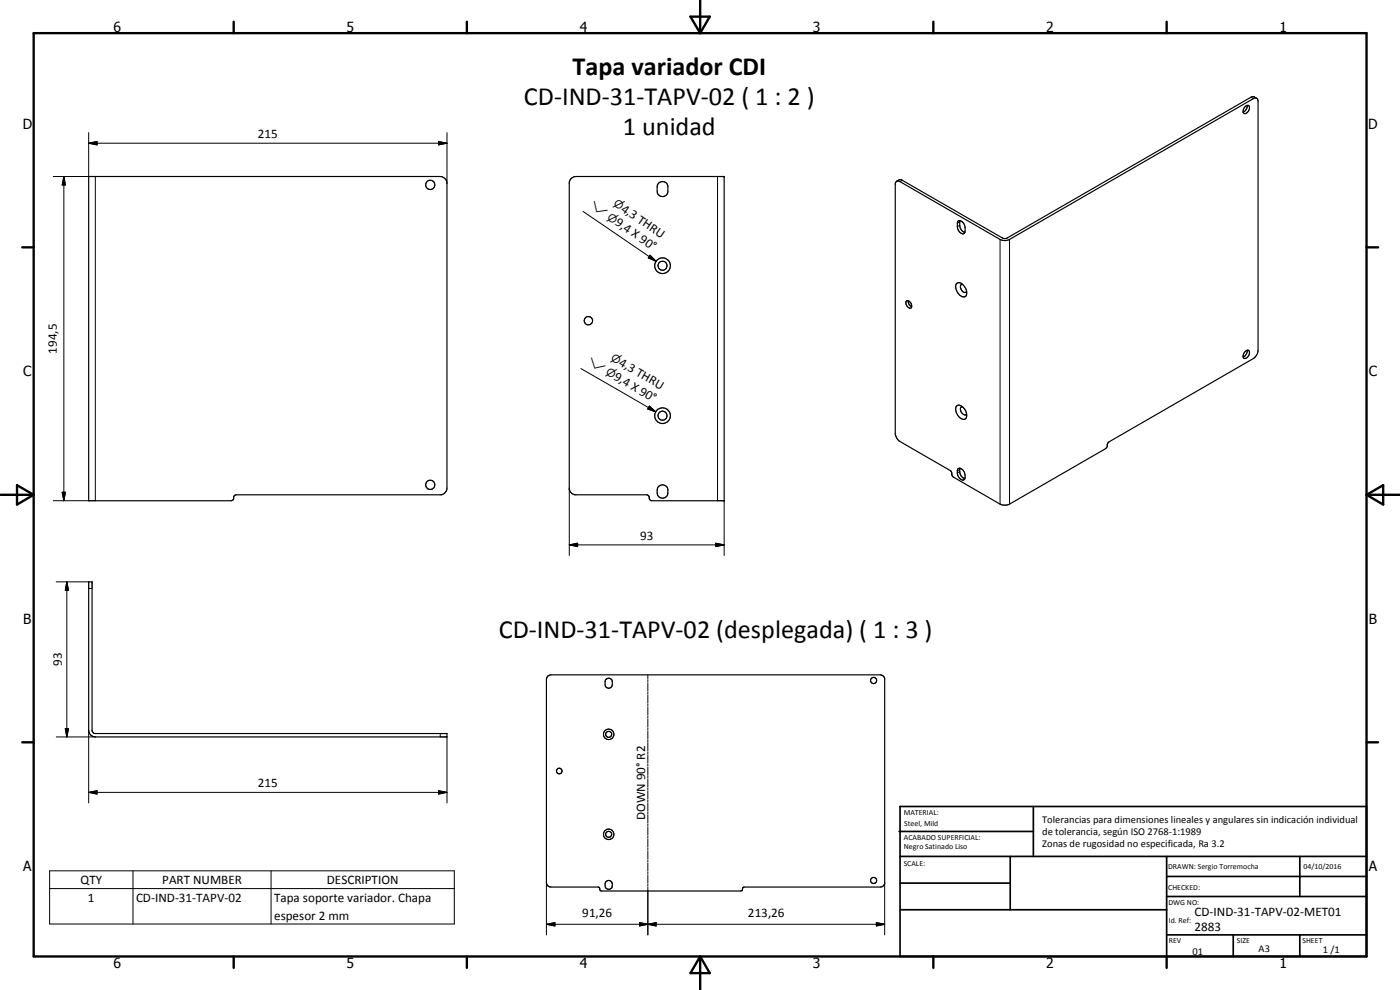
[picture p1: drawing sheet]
<svg xmlns="http://www.w3.org/2000/svg" width="420mm" height="297mm" viewBox="0 0 420 297" stroke-linecap="round" stroke-linejoin="round" font-family="sans-serif">
<g fill="none" stroke="#000" stroke-width=".35">
<path d="M373.7 32l1-.4a1.5 1.5 0 0 1 0 1.7 1.5 1.5 0 0 1-1.5 .7l-.1-.8zM374.3 31.6a1.93 1.93 0 0 1-1.2 2.1M377.1 29.5l-.9-.5-.8 .2-73.5 42.3-1-.1-30.3-17.4-.7-.1-.8 .5M26.6 53h105.5a2.09 2.09 0 0 1 2 2v91.5l-.3 1-.4 .5-.9 .5h-61.6l-.7 .3a1.11 1.11 0 0 1-.8 1.4h-42.8zM171.3 53.7l.9-.6 .6-.1h44.5v97.2h-21.7l-.7-.3-.2-1.1-.6-.3-21.9-.2a1.89 1.89 0 0 1-1.4-1.5v-92.2zM197.6 55a1.64 1.64 0 0 1 2.8 .8v1.9a1.62 1.62 0 0 1-1.7 1.3 1.62 1.62 0 0 1-1.5-1.7 2.3 2.3 0 0 1 .4-2.3zM269 54.4l.4-.1 .7 .2 30 17.3a3.1 3.1 0 0 0 2.9 0l73.4-42.3 .4-.1 .6 .3 .2 .7v74.7l-.2 .9-1.2 1.6-43.4 25a1.29 1.29 0 0 0-.5 1.4l-.5 .6-28.8 16.7-.9 .3h-1.1l-.9-.3-13.9-8.1-.5-.6v-.7l-.4-.7-15.2-8.7-.9-.9-.5-1.3v-75.3zM287.5 66.4a1.37 1.37 0 0 1 2 1.1l.1 1.8a.73 .73 0 0 1-.4 .8 .73 .73 0 0 1-.8-.2 3 3 0 0 1-.9-3.5zM288.1 66.2l-.1 .4a2.75 2.75 0 0 0 1.1 3l.4 .1M272.1 90.3a1.42 1.42 0 0 1 1.2 2.2 1.48 1.48 0 0 1-1.2-2.2zM272.6 90.2a1.81 1.81 0 0 0 1 1.8M287 85.2a1.54 1.54 0 0 1 2.5 .8 2.04 2.04 0 0 1 0 3.1 3 3 0 0 1-2.5-3.9z"/>
<path d="M288.9 85.3h-.2a1.28 1.28 0 0 0 .1 2.1l.6 .4h.4l.3-.4M373.7 105.5a.68 .68 0 0 1 .7-.5 .68 .68 0 0 1 .6 .5 1.51 1.51 0 0 1-1.8 1.9l-.1-.7zM374.3 105.1a1.93 1.93 0 0 1-1.2 2M287 122a1.4 1.4 0 0 1 2.2 .4 2.42 2.42 0 0 1 .4 3.3 2.75 2.75 0 0 1-2.8-3.3zM288.9 122h-.2a1.35 1.35 0 0 0 .5 2.4l.6 .1 .3-.3M197.4 146.2a1.64 1.64 0 0 1 1.7-.7 1.64 1.64 0 0 1 1.3 1.3v1.3a1.7 1.7 0 0 1-2.1 1.3 1.7 1.7 0 0 1-1.1-2.3zM287.6 140.6a1.81 1.81 0 0 1 2 2l-.1 1.2a1.37 1.37 0 0 1-2-1.1l-.2-1.4zM288.1 140.5a2.59 2.59 0 0 0 1.4 3.1M26.6 174.6h1v44.7l.6 .7 105.9 .1v1h-105.5a2 2 0 0 1-2-2zM164.4 202.9l.9-.4h98.9l.9 .4 .4 .7v61.5l-.2 .5-.6 .5h-.5h-40.9l-.4 .4a.64 .64 0 0 1-.6 .8h-41.8h-.3l-.2-.8-.5-.4h-14.2l-.9-.3-.4-1v-61zM181.8 203.9a1.09 1.09 0 0 1 1.2-.4 1.09 1.09 0 0 1 .8 1.1v.8a1.08 1.08 0 0 1-1.1 1.1 1.08 1.08 0 0 1-1.1-1.1zM181.8 264.6a1.21 1.21 0 0 1 1.7 .1 1.21 1.21 0 0 1 0 1.6 1.21 1.21 0 0 1-1.7 .1l-.2-.7z"/>
<circle cx="129.1" cy="55.5" r="1.39"/>
<circle cx="198.8" cy="79.7" r="2.35"/>
<circle cx="198.8" cy="79.7" r="1.36"/>
<circle cx="176.6" cy="96.2" r="1.27"/>
<circle cx="198.8" cy="124.7" r="1.35"/>
<circle cx="198.8" cy="124.7" r="2.36"/>
<circle cx="129.1" cy="145.5" r="1.39"/>
<circle cx="262.2" cy="204.2" r=".92"/>
<circle cx="167.8" cy="231.3" r=".83"/>
<circle cx="182.7" cy="220.3" r="1.56"/>
<circle cx="182.7" cy="220.3" r=".9"/>
<circle cx="182.7" cy="250.3" r=".9"/>
<circle cx="182.7" cy="250.3" r="1.58"/>
<circle cx="262.2" cy="264.2" r=".92"/>
</g>
<g fill="none" stroke="#000" stroke-width=".3">
<path d="M26.6 39.8v13.2h-10.6M134.1 39.8v15.2M375.4 29.2l.8 .4M19.2 53l.4 2.5h-.9zM19.2 53v97.2M26.6 43l2.5-.5v1zM26.6 43h107.5M28.6 53v97.2M131.6 42.5l2.5 .5-2.5 .5zM215.3 53v97.2M270.8 54.1l-.7 .4M175 63.4l21.9 15"/>
<path d="M195.1 76.6l1.8 1.8-2.3-1zM288 66.6l-.7 .4M288 67.6l-.7 .4M300.1 71.8v79.5M303 71.8v79.5M174.3 110.6l22.5 13M194.9 121.8l1.9 1.8-2.4-.9zM16 150.2h10.6M18.7 147.7h.9l-.4 2.5zM170.8 146.5v20.2M217.3 150.2v16.5M288 140.9l-.7 .4"/>
<path d="M288 141.5l-.7 .4M16.9 174.6h9.7M20.1 174.6l.5 2.5h-1zM20.1 174.6v46.5M26.6 176.6h1M170.8 163.5l2.5-.5v1zM170.8 163.5h46.5M214.8 163l2.5 .5-2.5 .5zM19.6 218.6h1l-.5 2.5zM26.6 219.1v21.8M194.4 202.5v1.2M194.4 204v.6"/>
<path d="M194.4 204.9v2.4M194.4 207.6v.6M194.4 208.5v2.4M194.4 211.2v.6M194.4 212.1v2.4M194.4 214.8v.6M194.4 215.7v2.4M194.4 218.4v.6M194.4 219.3v2.4M16.9 221.1h11.7M26.6 237.7l2.5-.5v1.1zM26.6 237.7h107.5"/>
<path d="M131.6 237.2l2.5 .5-2.5 .6zM132.1 220.1v1M134.1 221.1v19.8M194.4 222v.6M194.4 222.9v2.4M194.4 225.6v.6M194.4 226.5v2.4M194.4 229.2v.6M194.4 230.1v2.4M194.4 232.8v.6M194.4 233.7v2.4M194.4 236.4v.6"/>
<path d="M194.4 237.3v2.4M194.4 240v.6M194.4 240.9v2.4M194.4 243.6v.6M194.4 244.5v2.4M194.4 247.2v.6M194.4 248.1v2.4M194.4 250.8v.6M194.4 251.7v2.4M194.4 254.4v.6M194.4 255.3v2.4M194.4 258v.6"/>
<path d="M194.4 259v2.3M14.9 261.3h121.4v15.9h-121.4zM14.9 266.6h121.4M39.9 261.3v15.9M81.4 261.3v15.9M164 277.3l2.5-.5v1zM164 277.3h101.5M164 264.8v15.7M191.9 276.8l2.5 .5-2.5 .5zM191.9 276.8l5 1v-1l-5 1zM194.4 277.3l2.5-.5v1zM194.4 261.6v.6"/>
<path d="M194.4 262.5v2.4M194.4 265.2v.6M194.4 266.1v14.4M263 276.8l2.5 .5-2.5 .5zM265.5 264.8v15.7"/>
</g>
<g fill="#000">
<circle cx="217.3" cy="53" r=".18"/>
<circle cx="217.3" cy="150.2" r=".18"/>
</g>
<g fill="none" stroke="#000" stroke-width=".71">
<path d="M10.1 9.9h400v277.1h-400zM70.1 6.5v3.4M140.1 6.5v3.4M207.2 5h5.8l-2.9 4.9zM210.1 0v9.9M280.1 6.5v3.4M350.1 6.5v3.4M6.7 74.2h3.4M410.1 74.2h3.5M.1 148.5h10M5.1 145.6l5 2.9-5 2.9zM410.1 148.5h10"/>
<path d="M410.1 148.5l5-2.9v5.8zM6.7 222.7h3.4M410.1 222.7h3.5M70.1 287v3.4M140.1 287v3.4M210.1 287v10M210.1 287l2.9 5h-5.8zM280.1 287v3.4M350.1 287v3.4"/>
</g>
<g fill="none" stroke="#000" stroke-width=".51">
<path d="M269.8 249.5h40.3M270.1 242h140v45h-140zM270.1 257h140M303.2 257v16M310.1 242v15M350.1 257v30M390.1 257v12M270.1 265h33.1M270.1 273h80M350.1 269h60M350.1 263h60M350.1 280.5h60"/>
<path d="M370.1 280.5v6.5M390.1 280.5v6.5"/>
</g>
<g fill="#000">
<path d="M19.2 53l.4 2.5h-.9zM26.6 43l2.5-.5v1zM131.6 42.5l2.5 .5-2.5 .5zM195.1 76.6l1.8 1.8-2.3-1zM194.9 121.8l1.9 1.8-2.4-.9zM18.7 147.7h.9l-.4 2.5zM20.1 174.6l.5 2.5h-1zM170.8 163.5l2.5-.5v1zM214.8 163l2.5 .5-2.5 .5zM19.6 218.6h1l-.5 2.5zM26.6 237.7l2.5-.5v1.1zM131.6 237.2l2.5 .5-2.5 .6z"/>
<path d="M164 277.3l2.5-.5v1zM191.9 276.8l2.5 .5-2.5 .5zM194.4 277.3l2.5-.5v1zM263 276.8l2.5 .5-2.5 .5z"/>
</g>
<g font-size="7.9">
<text x="171.8" y="22.5">Tapa variador CDI</text>
<text x="157.3" y="31.5">CD-IND-31-TAPV-02 ( 1 : 2 )</text>
<text x="186.9" y="40.5">1 unidad</text>
<text x="149.7" y="191.3">CD-IND-31-TAPV-02 (desplegada) ( 1 : 3 )</text>
</g>
<g font-size="4.2">
<text x="34" y="9.6">6</text>
<text x="104" y="9.6">5</text>
<text x="174" y="9.6">4</text>
<text x="244" y="9.6">3</text>
<text x="314" y="9.6">2</text>
<text x="384" y="9.6">1</text>
<text x="6.8" y="38.7">D</text>
<text x="410.6" y="38.7">D</text>
<text x="7" y="112.9">C</text>
<text x="410.8" y="112.9">C</text>
<text x="7" y="187.1">B</text>
<text x="410.8" y="187.1">B</text>
<text x="7" y="261.4">A</text>
<text x="410.8" y="261.4">A</text>
<text x="34" y="290.4">6</text>
<text x="104" y="290.4">5</text>
<text x="174" y="290.4">4</text>
<text x="244" y="290.4">3</text>
<text x="314" y="290.4">2</text>
<text x="384" y="290.4">1</text>
</g>
<g font-size="3.9">
<text x="77.4" y="41.4">215</text>
<text x="186.2" y="63.2" transform="rotate(34 186.2 63.2)">4,3 THRU</text>
<text x="184.4" y="67.3" transform="rotate(34 184.4 67.3)">9,4 X 90°</text>
<text x="17.1" y="106.1" transform="rotate(-90 17.1 106.1)">194,5</text>
<text x="184" y="113.7" transform="rotate(30 184 113.7)">9,4 X 90°</text>
<text x="185.5" y="109.5" transform="rotate(30 185.5 109.5)">4,3 THRU</text>
<text x="192.1" y="162">93</text>
<text x="18.5" y="199.9" transform="rotate(-90 18.5 199.9)">93</text>
<text x="77.4" y="236.2">215</text>
<text x="193.7" y="246.1" transform="rotate(-90 193.7 246.1)">DOWN 90° R2</text>
<text x="24.2" y="265.2">QTY</text>
<text x="48.7" y="265.2">PART NUMBER</text>
<text x="98.1" y="265.2">DESCRIPTION</text>
<text x="26.4" y="270.5">1</text>
<text x="40.8" y="270.6">CD-IND-31-TAPV-02</text>
<text x="82.3" y="270.6">Tapa soporte variador. Chapa</text>
<text x="82.3" y="275.9">espesor 2 mm</text>
<text x="174.7" y="275.3">91,26</text>
<text x="224.5" y="275.3">213,26</text>
<text x="358.5" y="275">CD-IND-31-TAPV-02-MET01</text>
<text x="358.5" y="279.4">2883</text>
</g>
<g font-size="3.3">
<text x="176.9" y="62.1" transform="rotate(34 176.9 62.1)">w</text>
<text x="182.1" y="65.7" transform="rotate(34 182.1 65.7)">n</text>
<text x="183.9" y="61.6" transform="rotate(34 183.9 61.6)">n</text>
<text x="176.1" y="109.1" transform="rotate(30 176.1 109.1)">w</text>
<text x="181.6" y="112.3" transform="rotate(30 181.6 112.3)">n</text>
<text x="183.1" y="108.1" transform="rotate(30 183.1 108.1)">n</text>
</g>
<g font-size="3.1">
<text x="312.7" y="246.8">Tolerancias para dimensiones lineales y angulares sin indicación individual</text>
<text x="312.7" y="250.4">de tolerancia, según ISO 2768-1:1989</text>
<text x="312.7" y="254">Zonas de rugosidad no especificada, Ra 3.2</text>
<text x="357.9" y="286.4">01</text>
<text x="377.7" y="285.6">A3</text>
<text x="397" y="285.9">1 /1</text>
</g>
<g font-size="2.4">
<text x="271.2" y="244.4">MATERIAL:</text>
<text x="271.3" y="252">ACABADO SUPERFICIAL:</text>
<text x="271.4" y="247.9">Steel, Mild</text>
<text x="271.3" y="254.6">Negro Satinado Liso</text>
<text x="271.2" y="259.7">SCALE:</text>
<text x="350.6" y="260.8">DRAWN: Sergio Torremocha</text>
<text x="391.2" y="260.6">04/10/2016</text>
<text x="350.6" y="267">CHECKED:</text>
<text x="350.6" y="271.4">DWG NO:</text>
<text x="350.8" y="276.9">Id. Ref:</text>
<text x="350.8" y="282.8">REV</text>
<text x="371.2" y="282.9">SIZE</text>
<text x="390.9" y="282.9">SHEET</text>
</g>
</svg>
